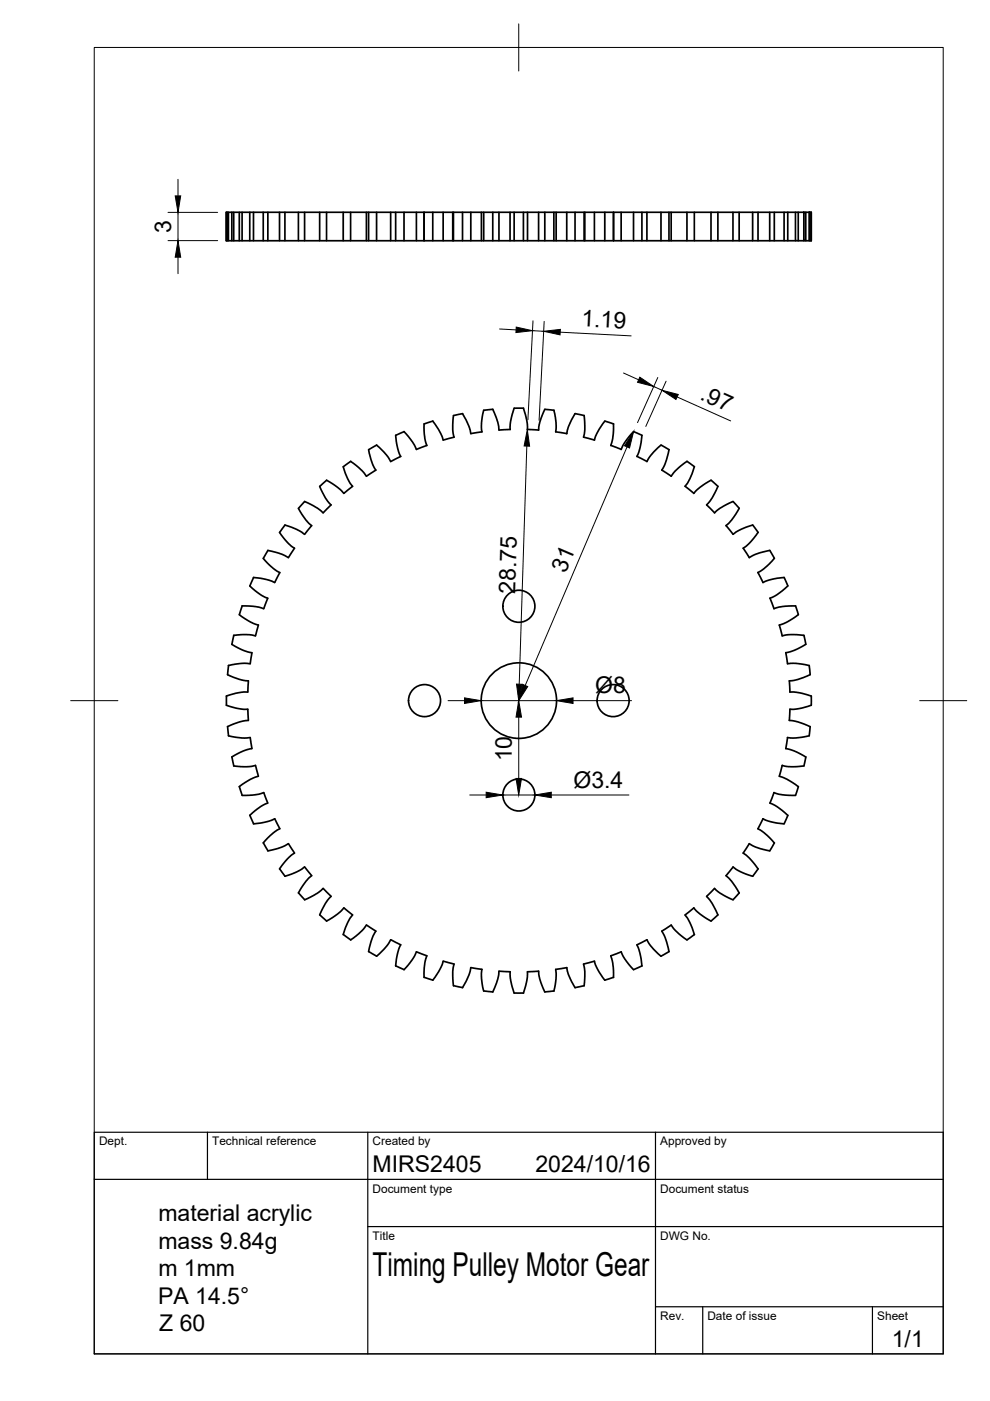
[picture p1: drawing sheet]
<svg xmlns="http://www.w3.org/2000/svg" width="210mm" height="297mm" viewBox="0 0 210 297" stroke-linecap="round" stroke-linejoin="round" font-family="sans-serif">
<!-- layer: Visible -->
<g fill="none" stroke="#000" stroke-width=".36">
<path d="M48.2 45v6M48.4 45v6M49.1 45v6M49.6 45v6M50.7 45v6M51.3 45v6M53 45v6M53.7 45v6M55.8 45v6M56.8 45v6M59.3 45v6M60.4 45v6"/>
<path d="M63.3 45v6M64.6 45v6M67.8 45v6M69.2 45v6M72.8 45v6M74.3 45v6M77.7 45v6M78.1 45v6M79.8 45v6M82.8 45v6M83.9 45v6M85.7 45v6"/>
<path d="M88.3 45v6M89.9 45v6M91.8 45v6M94 45v6M96 45v6M96.1 45v6M98.1 45v6M99.8 45v6M102.1 45v6M102.6 45v6M104.5 45v6M105.8 45v6"/>
<path d="M108.1 45v6M109 45v6M111 45v6M111.8 45v6M114.2 45v6M115.5 45v6M117.4 45v6M117.9 45v6M120.2 45v6M121.9 45v6M123.8 45v6M124 45v6"/>
<path d="M126 45v6M128.2 45v6M130.1 45v6M131.7 45v6M134.3 45v6M136.1 45v6M137.2 45v6M140.1 45v6M141.8 45v6M142.3 45v6M145.6 45v6M147.2 45v6"/>
<path d="M150.7 45v6M152.2 45v6M155.4 45v6M156.7 45v6M159.6 45v6M160.7 45v6M163.2 45v6M164.2 45v6M166.2 45v6M167 45v6M168.7 45v6h.5M169.2 45v6h1.2"/>
<path d="M170.4 45v6h.4v-6h-122.8v6h120.7M170.8 51h.8M170.8 45h.8M171.6 45h.1v6h-.1zM171.7 45h.3v6h-.3M74.3 97.8l2.4 1.9 1 1.3 2-1.3M74.4 97.8l-1.6 1.2 .9 2.5 1 1.6-1.8 1.5M78.1 95.3l.8 2.9 .8 1.5M79.9 94.4l-1.7 .9M85.7 91.5l1.7 2.1 .9 1.7 2.2-.9M85.7 91.5l-1.8 .8 .4 2.7 .6 1.8-2 1-1.5-2-1.6-1.4M89.9 89.9l.2 3 .4 1.6"/>
<path d="M91.8 89.3l-1.9 .6M98.1 87.7l1.3 2.7 .4 1.6M98.1 87.7l-1.9 .4-.2 3 .3 1.6-2.3 .6-1-2.2-1.2-1.8M102.2 91.6l-2.4 .3M104.5 86.8l1.1 2.8 .2 1.6 2.4-.1 .1-1.9 .7-2.7h2l.7 2.7 .1 1.9 2.4 .1M104.5 86.8l-1.9 .2-.5 2.7 .1 1.9M117.4 87l.5 2.7-.1 1.9M117.5 87l-2-.2-1.1 2.8-.2 1.6M117.8 91.6l2.4 .3M121.9 87.7l-1.3 2.7-.4 1.6M121.9 87.7l2 .4M123.7 92.7l2.3 .6 1-2.2 1.2-1.8 1.2 .3 .7 .3-.1 2.1-.5 2.4 2.2 .9 .7-1.5 1.9-2.3 1.8 .8-.4 2.7-.6 1.8 2.1 1.1 .8-1.4 2.2-2.1 1.6 .9-.7 2.9-.8 1.5"/>
<path d="M123.8 88.1l.2 3-.3 1.6M147.2 99l-.9 2.5-1.1 1.6M147.2 99l-1.5-1.2-2.4 1.9-1 1.3-2-1.3M56.8 116.7l2.9 .8 1.4 .7M56.8 116.7l-1 1.7 2.1 2.1 1.4 .9-1 2.1-1.8-.6-2.8-.5-.7 1.8M63.3 107.8l1.6 2.5 1.2 1.1M64.6 113.3l-1.6-1-2.6-1-1.1 1.6 1.7 2.1 1.4 1.2-1.2 2M64.6 106.3l2.6 1.4 1.3 1M64.6 106.3l-1.3 1.5M66.1 111.4l-1.5 1.9M67.8 103.1l1.2 2.5 1.2 1.4M67.8 103.1l1.4-1.3 2.3 1.5 1.4 1.3"/>
<path d="M70.2 107l-1.7 1.7M145.3 103.1l1.8 1.5M149.8 107l1.7 1.7 1.2-1 2.7-1.4 1.3 1.5M150.7 101.8l-2.3 1.5-1.3 1.3M150.8 101.8l1.4 1.3M152.2 103.1l-1.2 2.5-1.2 1.4M153.9 111.4l1.5 1.9 1.6-1 2.6-1 1.1 1.6M156.7 107.8l-1.6 2.5-1.2 1.1M160.7 112.9l-1.7 2.1-1.4 1.2 1.3 2 1.4-.7 2.9-.8 1 1.7M164.2 118.4l-2.1 2.1-1.4 .9M49.1 136.6l2.5 1.3 1.8 .5M50.7 130.3l2.3 1.5 1.8 .7"/>
<path d="M51.3 128.5l2.8 .1 1.8 .5M51.3 128.5l-.6 1.8M53 124.2l2.3 1.9 1.4 .7-.8 2.2M53.4 138.4l-.4 2.3M54.1 134.8l-1.8-.3-2.7 .2-.4 1.9M54.8 132.5l-.6 2.3M160.7 121.4l1.1 2.1 1.7-.6 2.7-.5M166.3 122.4l.8 1.8M167 124.2l-2.3 1.9-1.4 .7 .8 2.2M168.7 128.5l-2.8 .1-1.8 .5M168.7 128.5l.6 1.8M169.2 130.3l-2.5 1.7-1.5 .5 .6 2.3 1.9-.3 2.7 .2"/>
<path d="M170.5 134.7l.3 1.9-2.4 1.3-1.8 .5 .4 2.3 1.6-.1 3 .5 .2 1.9M48 149.5l2.1 .6 2.4 .3 .2 2.3M48 147.6v1.9M48.2 143.1l2.6 .9 1.8 .4M52.6 152.7l-1.8 .4-2.6 1 .3 1.9 2.6 .4h1.9M52.7 144.4l-.2 2.3-2.4 .3-2.1 .6M53 140.7l-1.6-.1-3 .5-.1 1.9M53 156.4l.4 2.3M53.4 158.7l-1.8 .5-2.5 1.3M167.4 144.4l.1 2.3M167.5 146.7l1.9 .2 2.6 .7v.7v1.2l-2.1 .6-2.4 .3M167.5 150.4l-.2 2.3 1.9 .4 2.5 1"/>
<path d="M171.7 143.1l-2.5 .9-1.9 .4M171.8 154.1l-.2 1.9-2.8 .4h-1.8l-.4 2.3 1.8 .5 2.4 1.3-.3 1.9M49.2 160.5l.4 1.9 2.7 .2 1.8-.3M51.3 168.6l2.8-.1 1.8-.5 .9 2.3-1.5 .7-2.3 1.9 .8 1.8 2.7-.4 1.7-.7 1.1 2.1-1.4 .9-2.1 2.1M54.2 162.3l.6 2.3M54.8 164.6l-1.8 .7-2.3 1.5 .6 1.8M55.8 178.7l1 1.7M61.1 178.9l-1.4 .7-2.9 .8M61.2 178.9l1.2 2-1.4 1.2-1.7 2.1 1.1 1.6 2.6-1 1.6-1M160.7 175.7l1.4 .9 2.1 2.1M164.2 178.7l-1 1.7M166.2 174.7l-2.7-.4-1.7-.7-1.1 2.1"/>
<path d="M167.1 172.9l-.8 1.8M168.7 168.6l-2.8-.1-1.8-.5-.9 2.3 1.5 .7 2.3 1.9M169.3 166.8l-.6 1.8M170.4 162.4l-2.7 .2-1.9-.3-.6 2.3 1.8 .7 2.2 1.5M63.3 189.3l1.3 1.5M64.6 183.8l1.5 1.9M66.1 185.7l-1.2 1.1-1.6 2.5M68.5 188.4l-1.3 1-2.6 1.4M68.5 188.4l1.7 1.6M70.2 190.1l-1.2 1.4-1.2 2.5M72.9 192.5l-1.4 1.3-2.2 1.5-1.5-1.3M72.9 192.5l1.9 1.5-1.1 1.6-.9 2.5 1.6 1.2"/>
<path d="M79.7 197.4l-.8 1.5-.8 2.9M79.7 197.4l-2-1.3-1 1.3-2.4 1.9M145.2 194l1.1 1.6 .9 2.5M145.6 199.3l-2.3-1.9-1-1.3-2 1.3 .8 1.5 .7 2.9M147.1 192.5l1.3 1.3 2.3 1.5M147.1 192.5l-1.8 1.5M147.2 198.1l-1.5 1.2M149.8 190.1l1.2 1.4 1.2 2.5M152.2 194l-1.4 1.3M156.7 189.3l-1.3 1.5-2.7-1.4-1.2-1-1.7 1.6M160.7 184.2l-1.1 1.6-2.6-1-1.6-1-1.5 1.9 1.2 1.1 1.6 2.5M163.2 180.4l-2.9-.8-1.4-.7-1.3 2 1.4 1.2 1.7 2.1"/>
<path d="M78.2 201.8l1.7 .9M79.8 202.7l2.2-2.1 .8-1.4 2.2 1.1-.7 1.8-.4 2.7M83.9 204.8l1.8 .8M89.9 207.2l1.9 .6M90.5 202.7l-.4 1.5-.2 3M90.5 202.7l-2.2-.9-.8 1.5-1.8 2.3M91.8 207.8l1.2-1.8 1-2.2 .4 .1 1.9 .5-.3 1.6 .1 3 2 .4M99.8 205.2l-.4 1.5-1.3 2.7M99.8 205.2l2.4 .3-.1 1.9 .5 2.7 1.9 .2M104.5 210.3l1.1-2.8 .2-1.6 2.4 .1 .1 1.9 .7 2.7M109 210.5h2M114.2 205.9l.2 1.6 1.1 2.8 2-.2"/>
<path d="M114.2 205.9l-2.4 .1-.1 1.9-.7 2.7M121.9 209.4l-1.3-2.7-.4-1.5-2.4 .3 .1 1.9-.5 2.7M123.7 204.4l.3 1.6-.2 3M123.7 204.4l2.3-.6 .6 1.5 1.6 2.5 1.9-.6M123.9 209l-2 .4M134.3 205.6l-1.9-2.3-.7-1.5-2.2 .9 .5 2.4 .1 2.1M136.1 204.8l-1.8 .8M141.9 201.8l-1.8 .9-2.1-2.1-.8-1.4-2.2 1.1 .7 1.8 .4 2.7"/>
<circle cx="110" cy="128.5" r="3.4"/>
<circle cx="90" cy="148.5" r="3.4"/>
<circle cx="110" cy="148.5" r="8"/>
<circle cx="130" cy="148.5" r="3.4"/>
<circle cx="110" cy="168.5" r="3.4"/>
</g>
<!-- layer: BORDER -->
<path d="M20 10.1h180v276.9h-180zM110 5.1v10M15 148.6h10M195 148.6h10" fill="none" stroke="#000" stroke-width=".21"/>
<!-- layer: TITLEBLOCK -->
<path d="M20 240.1h180v46.9h-180zM20 250h180M44 240.1v9.9M78 240.1v46.9M139 240.1v46.9M78 260.1h122M139 277.1h61M149 277.1v9.9M185 277.1v9.9" fill="none" stroke="#000" stroke-width=".25"/>
<!-- layer: FD_Dimensions -->
<g fill="none" stroke="#000" stroke-width=".21">
<path d="M37.7 38v3.5M35.6 51h10.5M35.6 45h10.5M37.7 45v6M37.7 54.5v3.5M105.9 69.8l3.5 .1M112.9 70.1l2.4 .1M113 68l-1.1 21M115.4 68.1l-1.1 21M118.8 70.4l15 .8M132.2 79.1l3.2 1.4M111.7 94.6l-1.6 50.5"/>
<path d="M132.9 94.7l-21.5 50.6M138.6 81.9l1.8 .8M139.5 80l-4.3 9.6M141.2 80.8l-4.3 9.6M143.6 84.2l11.3 5M95 148.6h3.5M102 148.6h16M110 152v13M121.5 148.6h12.4M99.6 168.6h3.5M106.6 168.6h6.8M116.9 168.6h16.4"/>
</g>
<g fill="#000" stroke="#000" stroke-width=".21">
<path d="M37.7 51l.6 3.5h-1.2zM37.1 41.5h1.2l-.6 3.5zM109.5 69.3l3.4 .8-3.5 .4zM115.3 70.2l3.5-.4-.1 1.2zM135.7 80l2.9 1.9-3.4-.8zM111.8 91.1l.5 3.5h-1.2zM134.3 91.5l-.8 3.5-1.1-.5zM140.4 82.7l3.4 .9-.5 1.1zM98.5 148l3.5 .6-3.5 .5zM110 148.6l.6 3.4h-1.2zM109.5 145l1.2 .1-.7 3.5zM110.8 145.1l1.1 .5-1.9 3z"/>
<path d="M118 148.6l3.5-.6v1.1zM103.1 168l3.5 .6-3.5 .5zM109.4 165h1.2l-.6 3.6zM113.4 168.6l3.5-.6v1.1z"/>
</g>
<text font-size="7" x="79" y="270.6">Timing Pulley Motor Gear</text>
<g font-size="4.9">
<text x="36.3" y="49.4" transform="rotate(-90 36.3 49.4)">3</text>
<text x="123.2" y="69.2" transform="rotate(3 123.2 69.2)">1.19</text>
<text x="148.2" y="84.7" transform="rotate(24 148.2 84.7)">.97</text>
<text x="109.2" y="125.9" transform="rotate(-88 109.2 125.9)">28.75</text>
<text x="119.9" y="121.7" transform="rotate(-67 119.9 121.7)">31</text>
<text x="126.2" y="147">Ø8</text>
<text x="108.5" y="161.4" transform="rotate(-90 108.5 161.4)">10</text>
<text x="121.6" y="167">Ø3.4</text>
<text x="79" y="248.5">MIRS2405</text>
<text x="113.5" y="248.5">2024/10/16</text>
<text x="33.6" y="258.9">material acrylic</text>
<text x="33.6" y="264.7">mass 9.84g</text>
<text x="33.6" y="270.6">m 1mm</text>
<text x="33.5" y="276.4">PA 14.5°</text>
<text x="33.8" y="282.3">Z 60</text>
<text x="189.1" y="285.7">1/1</text>
</g>
<g font-size="2.5">
<text x="21" y="242.9">Dept.</text>
<text x="45" y="242.9">Technical reference</text>
<text x="79" y="242.9">Created by</text>
<text x="140" y="242.9">Approved by</text>
<text x="79" y="252.8">Document type</text>
<text x="140" y="252.8">Document status</text>
<text x="79" y="262.9">Title</text>
<text x="140" y="262.9">DWG No.</text>
<text x="140" y="279.9">Rev.</text>
<text x="150" y="279.9">Date of issue</text>
<text x="186" y="279.9">Sheet</text>
</g>
</svg>
